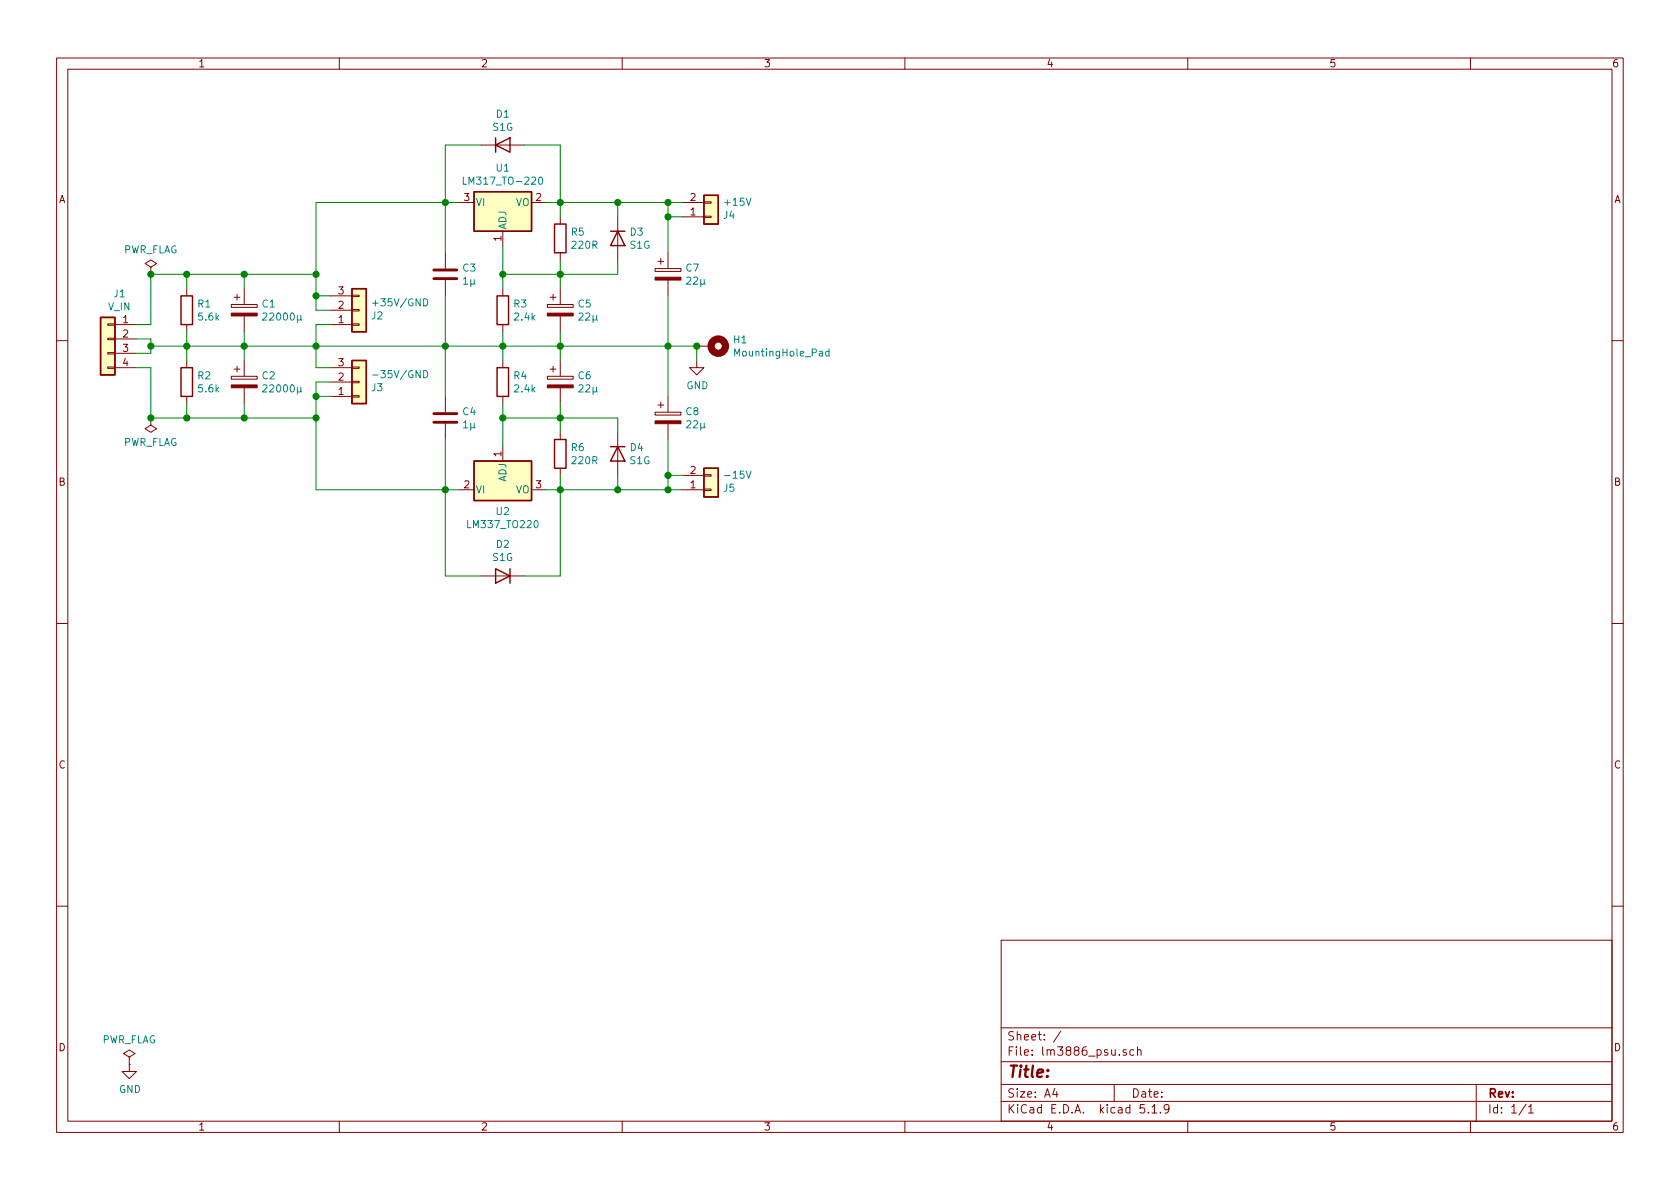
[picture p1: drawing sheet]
EESchema Schematic File Version 4
EELAYER 30 0
EELAYER END
$Descr A4 11693 8268
encoding utf-8
Sheet 1 1
Title ""
Date ""
Rev ""
Comp ""
Comment1 ""
Comment2 ""
Comment3 ""
Comment4 ""
$EndDescr
$Comp
L power:GND #PWR01
U 1 1
P 900 7400
F 0 "#PWR01" H 900 7150 50  0001 C CNN
F 1 "GND" H 905 7227 50  0000 C CNN
F 2 "" H 900 7400 50  0001 C CNN
F 3 "" H 900 7400 50  0001 C CNN
	1    900  7400
	1    0    0    -1  
$EndComp
$Comp
L power:PWR_FLAG #FLG01
U 1 1
P 900 7400
F 0 "#FLG01" H 900 7475 50  0001 C CNN
F 1 "PWR_FLAG" H 900 7573 50  0000 C CNN
F 2 "" H 900 7400 50  0001 C CNN
F 3 "~" H 900 7400 50  0001 C CNN
	1    900  7400
	1    0    0    -1  
$EndComp
$Comp
L Device:CP C1
U 1 1
P 1700 2150
F 0 "C1" H 1818 2196 50  0000 L CNN
F 1 "22000µ" H 1818 2105 50  0000 L CNN
F 2 "Capacitor_THT:CP_Radial_D35.0mm_P10.00mm_SnapIn" H 1738 2000 50  0001 C CNN
F 3 "~" H 1700 2150 50  0001 C CNN
	1    1700 2150
	1    0    0    -1  
$EndComp
$Comp
L Device:CP C2
U 1 1
P 1700 2650
F 0 "C2" H 1818 2696 50  0000 L CNN
F 1 "22000µ" H 1818 2605 50  0000 L CNN
F 2 "Capacitor_THT:CP_Radial_D35.0mm_P10.00mm_SnapIn" H 1738 2500 50  0001 C CNN
F 3 "~" H 1700 2650 50  0001 C CNN
	1    1700 2650
	1    0    0    -1  
$EndComp
Wire Wire Line
	1700 2300 1700 2400
Wire Wire Line
	1700 1900 1700 2000
Wire Wire Line
	1700 2800 1700 2900
Connection ~ 1700 2400
Wire Wire Line
	1700 2400 1700 2500
$Comp
L power:GND #PWR02
U 1 1
P 4850 2500
F 0 "#PWR02" H 4850 2250 50  0001 C CNN
F 1 "GND" H 4855 2327 50  0000 C CNN
F 2 "" H 4850 2500 50  0001 C CNN
F 3 "" H 4850 2500 50  0001 C CNN
	1    4850 2500
	1    0    0    -1  
$EndComp
Wire Wire Line
	1050 2400 1050 2450
$Comp
L Connector_Generic:Conn_01x04 J1
U 1 1
P 750 2350
F 0 "J1" H 668 2667 50  0000 C CNN
F 1 "V_IN" H 668 2576 50  0000 C CNN
F 2 "TerminalBlock_Phoenix:TerminalBlock_Phoenix_PT-1,5-4-5.0-H_1x04_P5.00mm_Horizontal" H 750 2350 50  0001 C CNN
F 3 "~" H 750 2350 50  0001 C CNN
	1    750  2350
	-1   0    0    -1  
$EndComp
Wire Wire Line
	950  2350 1050 2350
Wire Wire Line
	1050 2350 1050 2400
Wire Wire Line
	950  2450 1050 2450
$Comp
L Connector_Generic:Conn_01x03 J2
U 1 1
P 2500 2150
F 0 "J2" H 2580 2192 50  0000 L CNN
F 1 "+35V/GND" H 2580 2101 50  0000 L CNN
F 2 "TerminalBlock_Phoenix:TerminalBlock_Phoenix_PT-1,5-3-5.0-H_1x03_P5.00mm_Horizontal" H 2500 2150 50  0001 C CNN
F 3 "~" H 2500 2150 50  0001 C CNN
	1    2500 2150
	1    0    0    1   
$EndComp
$Comp
L Connector_Generic:Conn_01x03 J3
U 1 1
P 2500 2650
F 0 "J3" H 2580 2692 50  0000 L CNN
F 1 "-35V/GND" H 2580 2601 50  0000 L CNN
F 2 "TerminalBlock_Phoenix:TerminalBlock_Phoenix_PT-1,5-3-5.0-H_1x03_P5.00mm_Horizontal" H 2500 2650 50  0001 C CNN
F 3 "~" H 2500 2650 50  0001 C CNN
	1    2500 2650
	1    0    0    1   
$EndComp
Wire Wire Line
	2300 2650 2200 2650
Wire Wire Line
	2200 2650 2200 2750
Wire Wire Line
	2200 2750 2300 2750
Wire Wire Line
	2300 2150 2200 2150
Wire Wire Line
	2200 2150 2200 2050
Wire Wire Line
	2200 2050 2300 2050
Connection ~ 2200 2050
Connection ~ 2200 2750
Wire Wire Line
	2300 2550 2200 2550
Wire Wire Line
	2200 2550 2200 2400
Wire Wire Line
	2200 2250 2300 2250
Wire Wire Line
	2200 2400 1700 2400
Connection ~ 2200 2400
Wire Wire Line
	2200 2400 2200 2250
$Comp
L Regulator_Linear:LM317_TO-220 U1
U 1 1
P 3500 1400
F 0 "U1" H 3500 1642 50  0000 C CNN
F 1 "LM317_TO-220" H 3500 1551 50  0000 C CNN
F 2 "Package_TO_SOT_THT:TO-220-3_Vertical" H 3500 1650 50  0001 C CIN
F 3 "http://www.ti.com/lit/ds/symlink/lm317.pdf" H 3500 1400 50  0001 C CNN
	1    3500 1400
	1    0    0    -1  
$EndComp
$Comp
L Regulator_Linear:LM337_TO220 U2
U 1 1
P 3500 3400
F 0 "U2" H 3500 3251 50  0000 C CNN
F 1 "LM337_TO220" H 3500 3160 50  0000 C CNN
F 2 "Package_TO_SOT_THT:TO-220-3_Vertical" H 3500 3200 50  0001 C CIN
F 3 "http://www.ti.com/lit/ds/symlink/lm337-n.pdf" H 3500 3400 50  0001 C CNN
	1    3500 3400
	1    0    0    -1  
$EndComp
$Comp
L Device:R R5
U 1 1
P 3900 1650
F 0 "R5" H 3970 1696 50  0000 L CNN
F 1 "220R" H 3970 1605 50  0000 L CNN
F 2 "Resistor_SMD:R_1206_3216Metric" V 3830 1650 50  0001 C CNN
F 3 "~" H 3900 1650 50  0001 C CNN
	1    3900 1650
	1    0    0    -1  
$EndComp
$Comp
L Device:R R3
U 1 1
P 3500 2150
F 0 "R3" H 3570 2196 50  0000 L CNN
F 1 "2.4k" H 3570 2105 50  0000 L CNN
F 2 "Resistor_SMD:R_1206_3216Metric" V 3430 2150 50  0001 C CNN
F 3 "~" H 3500 2150 50  0001 C CNN
	1    3500 2150
	1    0    0    -1  
$EndComp
$Comp
L Device:CP C5
U 1 1
P 3900 2150
F 0 "C5" H 4018 2196 50  0000 L CNN
F 1 "22µ" H 4018 2105 50  0000 L CNN
F 2 "Capacitor_THT:CP_Radial_D5.0mm_P2.00mm" H 3938 2000 50  0001 C CNN
F 3 "~" H 3900 2150 50  0001 C CNN
	1    3900 2150
	1    0    0    -1  
$EndComp
$Comp
L Device:R R6
U 1 1
P 3900 3150
F 0 "R6" H 3970 3196 50  0000 L CNN
F 1 "220R" H 3970 3105 50  0000 L CNN
F 2 "Resistor_SMD:R_1206_3216Metric" V 3830 3150 50  0001 C CNN
F 3 "~" H 3900 3150 50  0001 C CNN
	1    3900 3150
	1    0    0    -1  
$EndComp
$Comp
L Device:R R4
U 1 1
P 3500 2650
F 0 "R4" H 3570 2696 50  0000 L CNN
F 1 "2.4k" H 3570 2605 50  0000 L CNN
F 2 "Resistor_SMD:R_1206_3216Metric" V 3430 2650 50  0001 C CNN
F 3 "~" H 3500 2650 50  0001 C CNN
	1    3500 2650
	1    0    0    -1  
$EndComp
$Comp
L Device:CP C6
U 1 1
P 3900 2650
F 0 "C6" H 4018 2696 50  0000 L CNN
F 1 "22µ" H 4018 2605 50  0000 L CNN
F 2 "Capacitor_THT:CP_Radial_D5.0mm_P2.00mm" H 3938 2500 50  0001 C CNN
F 3 "~" H 3900 2650 50  0001 C CNN
	1    3900 2650
	1    0    0    -1  
$EndComp
Wire Wire Line
	3500 3100 3500 2900
Wire Wire Line
	3500 1700 3500 1900
Wire Wire Line
	3800 1400 3900 1400
Wire Wire Line
	3900 1400 3900 1500
Wire Wire Line
	3900 1800 3900 1900
Wire Wire Line
	3900 2300 3900 2400
Wire Wire Line
	3900 2800 3900 2900
Wire Wire Line
	3800 3400 3900 3400
Wire Wire Line
	3900 3400 3900 3300
Wire Wire Line
	3500 2300 3500 2400
Wire Wire Line
	2200 2400 3100 2400
Connection ~ 3500 2400
Wire Wire Line
	3500 2400 3500 2500
Wire Wire Line
	3500 2400 3900 2400
Connection ~ 3900 2400
Wire Wire Line
	3900 2400 3900 2500
Wire Wire Line
	1700 1900 2200 1900
Wire Wire Line
	2200 1900 2200 2050
Wire Wire Line
	2200 2750 2200 2900
Wire Wire Line
	1700 2900 2200 2900
Wire Wire Line
	3500 2900 3900 2900
Connection ~ 3500 2900
Wire Wire Line
	3500 2900 3500 2800
Connection ~ 3900 2900
Wire Wire Line
	3900 2900 3900 3000
Wire Wire Line
	3500 1900 3900 1900
Connection ~ 3500 1900
Wire Wire Line
	3500 1900 3500 2000
Connection ~ 3900 1900
Wire Wire Line
	3900 1900 3900 2000
$Comp
L Device:D D1
U 1 1
P 3500 1000
F 0 "D1" H 3500 1217 50  0000 C CNN
F 1 "S1G" H 3500 1126 50  0000 C CNN
F 2 "Diode_SMD:D_SMA" H 3500 1000 50  0001 C CNN
F 3 "~" H 3500 1000 50  0001 C CNN
	1    3500 1000
	1    0    0    -1  
$EndComp
$Comp
L Device:D D3
U 1 1
P 4300 1650
F 0 "D3" V 4254 1730 50  0000 L CNN
F 1 "S1G" V 4345 1730 50  0000 L CNN
F 2 "Diode_SMD:D_SMA" H 4300 1650 50  0001 C CNN
F 3 "~" H 4300 1650 50  0001 C CNN
	1    4300 1650
	0    1    1    0   
$EndComp
$Comp
L Device:D D4
U 1 1
P 4300 3150
F 0 "D4" V 4254 3230 50  0000 L CNN
F 1 "S1G" V 4345 3230 50  0000 L CNN
F 2 "Diode_SMD:D_SMA" H 4300 3150 50  0001 C CNN
F 3 "~" H 4300 3150 50  0001 C CNN
	1    4300 3150
	0    1    1    0   
$EndComp
$Comp
L Device:D D2
U 1 1
P 3500 4000
F 0 "D2" H 3500 3783 50  0000 C CNN
F 1 "S1G" H 3500 3874 50  0000 C CNN
F 2 "Diode_SMD:D_SMA" H 3500 4000 50  0001 C CNN
F 3 "~" H 3500 4000 50  0001 C CNN
	1    3500 4000
	-1   0    0    1   
$EndComp
Wire Wire Line
	3350 1000 3100 1000
Wire Wire Line
	3100 1000 3100 1400
Wire Wire Line
	3100 1400 3200 1400
Wire Wire Line
	3650 1000 3900 1000
Wire Wire Line
	3900 1000 3900 1400
Connection ~ 3900 1400
Wire Wire Line
	3900 1900 4300 1900
Wire Wire Line
	4300 1900 4300 1800
Wire Wire Line
	3900 1400 4300 1400
Wire Wire Line
	4300 1400 4300 1500
Wire Wire Line
	3350 4000 3100 4000
Wire Wire Line
	3100 4000 3100 3400
Wire Wire Line
	3100 3400 3200 3400
Wire Wire Line
	3650 4000 3900 4000
Wire Wire Line
	3900 4000 3900 3400
Connection ~ 3900 3400
Wire Wire Line
	3900 3400 4300 3400
Wire Wire Line
	4300 3400 4300 3300
Wire Wire Line
	3900 2900 4300 2900
Wire Wire Line
	4300 2900 4300 3000
$Comp
L Device:CP C7
U 1 1
P 4650 1900
F 0 "C7" H 4768 1946 50  0000 L CNN
F 1 "22µ" H 4768 1855 50  0000 L CNN
F 2 "Capacitor_THT:CP_Radial_D5.0mm_P2.00mm" H 4688 1750 50  0001 C CNN
F 3 "~" H 4650 1900 50  0001 C CNN
	1    4650 1900
	1    0    0    -1  
$EndComp
$Comp
L Device:CP C8
U 1 1
P 4650 2900
F 0 "C8" H 4768 2946 50  0000 L CNN
F 1 "22µ" H 4768 2855 50  0000 L CNN
F 2 "Capacitor_THT:CP_Radial_D5.0mm_P2.00mm" H 4688 2750 50  0001 C CNN
F 3 "~" H 4650 2900 50  0001 C CNN
	1    4650 2900
	1    0    0    -1  
$EndComp
Wire Wire Line
	3900 2400 4650 2400
Wire Wire Line
	4650 2400 4650 2050
Wire Wire Line
	4650 2400 4650 2750
Connection ~ 4650 2400
Wire Wire Line
	4300 3400 4650 3400
Wire Wire Line
	4650 3400 4650 3300
Connection ~ 4300 3400
Wire Wire Line
	4300 1400 4650 1400
Wire Wire Line
	4650 1400 4650 1500
Connection ~ 4300 1400
$Comp
L Connector_Generic:Conn_01x02 J4
U 1 1
P 4950 1500
F 0 "J4" H 5030 1492 50  0000 L CNN
F 1 "+15V" H 5030 1401 50  0000 L CNN
F 2 "TerminalBlock_Phoenix:TerminalBlock_Phoenix_PT-1,5-2-3.5-H_1x02_P3.50mm_Horizontal" H 4950 1500 50  0001 C CNN
F 3 "~" H 4950 1500 50  0001 C CNN
	1    4950 1500
	1    0    0    1   
$EndComp
$Comp
L Connector_Generic:Conn_01x02 J5
U 1 1
P 4950 3400
F 0 "J5" H 5030 3392 50  0000 L CNN
F 1 "-15V" H 5030 3301 50  0000 L CNN
F 2 "TerminalBlock_Phoenix:TerminalBlock_Phoenix_PT-1,5-2-3.5-H_1x02_P3.50mm_Horizontal" H 4950 3400 50  0001 C CNN
F 3 "~" H 4950 3400 50  0001 C CNN
	1    4950 3400
	1    0    0    1   
$EndComp
Wire Wire Line
	4650 3400 4750 3400
Connection ~ 4650 3400
Wire Wire Line
	4750 3300 4650 3300
Connection ~ 4650 3300
Wire Wire Line
	4650 3300 4650 3050
Wire Wire Line
	4750 1400 4650 1400
Connection ~ 4650 1400
Wire Wire Line
	4750 1500 4650 1500
Connection ~ 4650 1500
Wire Wire Line
	4650 1500 4650 1750
$Comp
L power:PWR_FLAG #FLG02
U 1 1
P 1050 1900
F 0 "#FLG02" H 1050 1975 50  0001 C CNN
F 1 "PWR_FLAG" H 1050 2073 50  0000 C CNN
F 2 "" H 1050 1900 50  0001 C CNN
F 3 "~" H 1050 1900 50  0001 C CNN
	1    1050 1900
	1    0    0    -1  
$EndComp
$Comp
L power:PWR_FLAG #FLG03
U 1 1
P 1050 2900
F 0 "#FLG03" H 1050 2975 50  0001 C CNN
F 1 "PWR_FLAG" H 1050 3073 50  0000 C CNN
F 2 "" H 1050 2900 50  0001 C CNN
F 3 "~" H 1050 2900 50  0001 C CNN
	1    1050 2900
	-1   0    0    1   
$EndComp
Connection ~ 1050 2400
Wire Wire Line
	950  2250 1050 2250
Wire Wire Line
	1050 2250 1050 1900
Wire Wire Line
	1050 1900 1300 1900
Connection ~ 1700 1900
Wire Wire Line
	950  2550 1050 2550
Wire Wire Line
	1050 2550 1050 2900
Wire Wire Line
	1050 2900 1300 2900
Connection ~ 1700 2900
Connection ~ 1050 1900
Connection ~ 1050 2900
Wire Wire Line
	2200 1900 2200 1400
Wire Wire Line
	2200 1400 3100 1400
Connection ~ 2200 1900
Connection ~ 3100 1400
Wire Wire Line
	2200 2900 2200 3400
Wire Wire Line
	2200 3400 3100 3400
Connection ~ 2200 2900
Connection ~ 3100 3400
Wire Wire Line
	1050 2400 1300 2400
Wire Wire Line
	4650 2400 4850 2400
Wire Wire Line
	4850 2400 4850 2500
$Comp
L Device:R R1
U 1 1
P 1300 2150
F 0 "R1" H 1370 2196 50  0000 L CNN
F 1 "5.6k" H 1370 2105 50  0000 L CNN
F 2 "Resistor_THT:R_Axial_DIN0411_L9.9mm_D3.6mm_P15.24mm_Horizontal" V 1230 2150 50  0001 C CNN
F 3 "~" H 1300 2150 50  0001 C CNN
	1    1300 2150
	1    0    0    -1  
$EndComp
$Comp
L Device:R R2
U 1 1
P 1300 2650
F 0 "R2" H 1370 2696 50  0000 L CNN
F 1 "5.6k" H 1370 2605 50  0000 L CNN
F 2 "Resistor_THT:R_Axial_DIN0411_L9.9mm_D3.6mm_P15.24mm_Horizontal" V 1230 2650 50  0001 C CNN
F 3 "~" H 1300 2650 50  0001 C CNN
	1    1300 2650
	1    0    0    -1  
$EndComp
Wire Wire Line
	1300 1900 1300 2000
Connection ~ 1300 1900
Wire Wire Line
	1300 1900 1700 1900
Wire Wire Line
	1300 2300 1300 2400
Connection ~ 1300 2400
Wire Wire Line
	1300 2400 1700 2400
Wire Wire Line
	1300 2500 1300 2400
Wire Wire Line
	1300 2800 1300 2900
Connection ~ 1300 2900
Wire Wire Line
	1300 2900 1700 2900
$Comp
L Device:C C3
U 1 1
P 3100 1900
F 0 "C3" H 3215 1946 50  0000 L CNN
F 1 "1µ" H 3215 1855 50  0000 L CNN
F 2 "Capacitor_SMD:C_1206_3216Metric" H 3138 1750 50  0001 C CNN
F 3 "~" H 3100 1900 50  0001 C CNN
	1    3100 1900
	1    0    0    -1  
$EndComp
$Comp
L Device:C C4
U 1 1
P 3100 2900
F 0 "C4" H 3215 2946 50  0000 L CNN
F 1 "1µ" H 3215 2855 50  0000 L CNN
F 2 "Capacitor_SMD:C_1206_3216Metric" H 3138 2750 50  0001 C CNN
F 3 "~" H 3100 2900 50  0001 C CNN
	1    3100 2900
	1    0    0    -1  
$EndComp
Wire Wire Line
	3100 2400 3100 2750
Connection ~ 3100 2400
Wire Wire Line
	3100 2400 3500 2400
Wire Wire Line
	3100 3050 3100 3400
Wire Wire Line
	3100 2050 3100 2400
Wire Wire Line
	3100 1750 3100 1400
$Comp
L Mechanical:MountingHole_Pad H1
U 1 1
P 4950 2400
F 0 "H1" V 4904 2550 50  0000 L CNN
F 1 "MountingHole_Pad" V 4995 2550 50  0000 L CNN
F 2 "MountingHole:MountingHole_3.2mm_M3_Pad_Via" H 4950 2400 50  0001 C CNN
F 3 "~" H 4950 2400 50  0001 C CNN
	1    4950 2400
	0    1    1    0   
$EndComp
Connection ~ 4850 2400
$EndSCHEMATC
